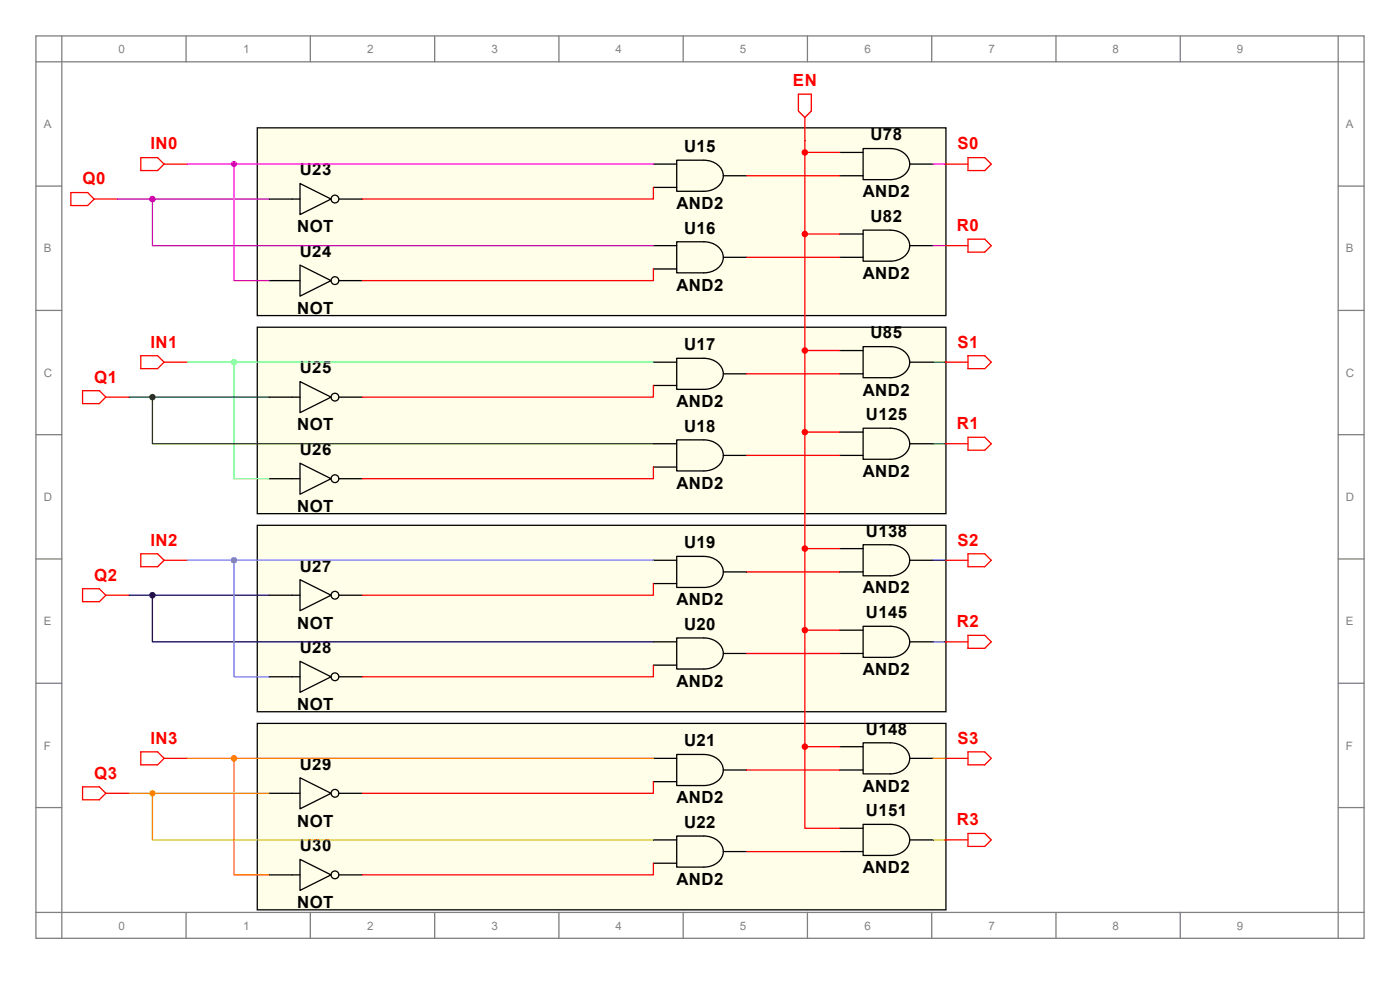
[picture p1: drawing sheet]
<svg xmlns="http://www.w3.org/2000/svg" width="297mm" height="210mm" viewBox="0 0 297 210" stroke-linecap="round" stroke-linejoin="round" font-family="sans-serif">
<g fill="none" stroke="#808080" stroke-width=".27">
<path d="M7.6 7.6h281.8v191.5h-281.8zM7.6 13.1h281.8M13.1 7.6v191.5M39.5 7.6v5.5M65.8 7.6v5.5M92.2 7.6v5.5M118.6 7.6v5.5M144.9 7.6v5.5M171.3 7.6v5.5M197.7 7.6v5.5M224 7.6v5.5M250.4 7.6v5.5"/>
<path d="M283.9 7.6v191.5M7.6 39.5h5.5M283.9 39.5h5.5M7.6 65.8h5.5M283.9 65.8h5.5M7.6 92.2h5.5M283.9 92.2h5.5M7.6 118.6h5.5M283.9 118.6h5.5M7.6 144.9h5.5M283.9 144.9h5.5M7.6 171.3h5.5"/>
<path d="M283.9 171.3h5.5M7.6 193.6h281.8M39.5 193.6v5.5M65.8 193.6v5.5M92.2 193.6v5.5M118.6 193.6v5.5M144.9 193.6v5.5M171.3 193.6v5.5M197.7 193.6v5.5M224 193.6v5.5M250.4 193.6v5.5"/>
</g>
<g fill="#ffffe9" stroke="#000" stroke-width=".27">
<path d="M54.6 111.4h146.1v39.6h-146.1z" fill-rule="evenodd"/>
<path d="M54.6 153.5h146.1v39.5h-146.1z" fill-rule="evenodd"/>
<path d="M54.6 69.4h146.1v39.6h-146.1z" fill-rule="evenodd"/>
<path d="M54.6 27.1h146.1v39.8h-146.1z" fill-rule="evenodd"/>
</g>
<path d="M15 40.9h3.6l1.4 1.3-1.4 1.4h-3.6z" fill="none" stroke="#f00" stroke-width=".27"/>
<path d="M20 42.2h4.9M17.5 82.9h3.6l1.3 1.3-1.3 1.4h-3.6z" fill="none" stroke="#f00" stroke-width=".27"/>
<path d="M22.4 84.2h5M17.5 124.9h3.6l1.3 1.4-1.3 1.3h-3.6z" fill="none" stroke="#f00" stroke-width=".27"/>
<path d="M22.4 126.3h5M17.5 166.9h3.6l1.3 1.4-1.3 1.4h-3.6z" fill="none" stroke="#f00" stroke-width=".27"/>
<path d="M169.4 20h2.7v3.6l-1.3 1.3-1.4-1.3zM22.4 168.3h5" fill="none" stroke="#f00" stroke-width=".27"/>
<path d="M170.8 24.9v5M205.4 33.4h3.5l1.4 1.4-1.4 1.4h-3.5z" fill="none" stroke="#f00" stroke-width=".27"/>
<path d="M200.4 34.8h5M205.4 50.7h3.5l1.4 1.4-1.4 1.4h-3.5z" fill="none" stroke="#f00" stroke-width=".27"/>
<path d="M29.9 33.4h3.5l1.4 1.4-1.4 1.4h-3.5zM200.4 52.1h5" fill="none" stroke="#f00" stroke-width=".27"/>
<path d="M34.8 34.8h5M29.9 75.5h3.5l1.4 1.3-1.4 1.4h-3.5z" fill="none" stroke="#f00" stroke-width=".27"/>
<path d="M34.8 76.8h5M29.9 117.5h3.5l1.4 1.4-1.4 1.3h-3.5z" fill="none" stroke="#f00" stroke-width=".27"/>
<path d="M34.8 118.9h5M29.9 159.5h3.5l1.4 1.4-1.4 1.3h-3.5z" fill="none" stroke="#f00" stroke-width=".27"/>
<path d="M205.4 75.5h3.5l1.4 1.3-1.4 1.4h-3.5zM34.8 160.9h5" fill="none" stroke="#f00" stroke-width=".27"/>
<path d="M200.4 76.8h5M205.4 159.5h3.5l1.4 1.4-1.4 1.3h-3.5z" fill="none" stroke="#f00" stroke-width=".27"/>
<path d="M205.4 117.5h3.5l1.4 1.4-1.4 1.3h-3.5zM200.4 160.9h5" fill="none" stroke="#f00" stroke-width=".27"/>
<path d="M200.4 118.9h5M205.4 134.8h3.5l1.4 1.4-1.4 1.3h-3.5z" fill="none" stroke="#f00" stroke-width=".27"/>
<path d="M205.4 92.8h3.5l1.4 1.3-1.4 1.4h-3.5zM200.4 136.2h5" fill="none" stroke="#f00" stroke-width=".27"/>
<path d="M200.4 94.1h5M205.4 176.8h3.5l1.4 1.4-1.4 1.4h-3.5z" fill="none" stroke="#f00" stroke-width=".27"/>
<g fill="none" stroke="#f00" stroke-width=".27">
<path d="M138.6 39.8v2.4h-61.8M158.4 37.3h19.8M170.8 29.9v128.5M170.8 32.3h7.4M138.6 57.1v2.4h-61.8M158.4 54.6h19.8M170.8 49.6h7.4M158.4 79.3h19.8M170.8 74.4h7.4M138.6 81.8v2.4h-61.8M138.6 99.1v2.4h-61.8M158.4 96.6h19.8"/>
<path d="M170.8 91.7h7.4M170.8 116.4h7.4M138.6 123.8v2.5h-61.8M158.4 121.3h19.8M158.4 138.6h19.8M170.8 133.7h7.4M138.6 141.1v2.5h-61.8M170.8 158.4v17.3h7.4M170.8 158.4h7.4M138.6 165.8v2.5h-61.8M158.4 163.3h19.8M200.4 178.2h5"/>
<path d="M138.6 183.1v2.5h-61.8M158.4 180.6h19.8"/>
</g>
<g fill="none" stroke="#000" stroke-width=".27">
<path d="M63.6 38.9l6.6 3.3-6.6 3.3zM138.6 34.8h5M138.6 39.8h5M143.6 34h5.7a3.8 3.8 0 0 1 4.1 3.3 3.8 3.8 0 0 1-4.1 3.3h-5.7zM153.4 37.3h5M178.2 37.3h4.9M178.2 32.3h4.9M183.1 31.5h5.8a3.8 3.8 0 0 1 4.1 3.3 3.8 3.8 0 0 1-4.1 3.3h-5.8zM193 34.8h4.9M57.1 42.2h6.5M57.1 59.5h6.5M63.6 56.2l6.6 3.3-6.6 3.3z"/>
<path d="M71.9 42.2h4.9M71.9 59.5h4.9M138.6 52.1h5M138.6 57.1h5M143.6 51.3h5.7a3.8 3.8 0 0 1 4.1 3.3 3.8 3.8 0 0 1-4.1 3.3h-5.7zM153.4 54.6h5M178.2 54.6h4.9M178.2 49.6h4.9M183.1 48.8h5.8a3.8 3.8 0 0 1 4.1 3.3 3.8 3.8 0 0 1-4.1 3.3h-5.8zM193 52.1h4.9M138.6 76.8h5M143.6 76h5.7a3.8 3.8 0 0 1 4.1 3.3 3.8 3.8 0 0 1-4.1 3.3h-5.7z"/>
<path d="M153.4 79.3h5M178.2 79.3h4.9M178.2 74.4h4.9M188.9 73.5h-5.8v6.6h5.8a3.8 3.8 0 0 0 4.1-3.3 3.8 3.8 0 0 0-4.1-3.3M193 76.8h4.9M57.1 84.2h6.5M63.6 81l6.6 3.2-6.6 3.3zM63.6 98.3l6.6 3.2-6.6 3.3zM71.9 84.2h4.9M138.6 81.8h5M138.6 94.1h5M138.6 99.1h5"/>
<path d="M143.6 93.3h5.7a3.8 3.8 0 0 1 4.1 3.3 3.8 3.8 0 0 1-4.1 3.3h-5.7zM153.4 96.6h5M178.2 96.6h4.9M178.2 91.7h4.9M183.1 90.8h5.8a3.8 3.8 0 0 1 4.1 3.3 3.8 3.8 0 0 1-4.1 3.3h-5.8zM193 94.1h4.9M57.1 101.5h6.5M71.9 101.5h4.9M138.6 118.9h5M143.6 118h5.7a3.8 3.8 0 0 1 4.1 3.3 3.8 3.8 0 0 1-4.1 3.3h-5.7zM178.2 116.4h4.9M183.1 115.6h5.8a3.8 3.8 0 0 1 4.1 3.3 3.8 3.8 0 0 1-4.1 3.3h-5.8z"/>
<path d="M193 118.9h4.9M57.1 126.3h6.5M63.6 123l6.6 3.3-6.6 3.3zM71.9 126.3h4.9M138.6 123.8h5M138.6 136.2h5M143.6 135.3h5.7a3.8 3.8 0 0 1 4.1 3.3 3.8 3.8 0 0 1-4.1 3.3h-5.7zM153.4 121.3h5M153.4 138.6h5M178.2 121.3h4.9M178.2 138.6h4.9M178.2 133.7h4.9"/>
<path d="M183.1 132.9h5.8a3.8 3.8 0 0 1 4.1 3.3 3.8 3.8 0 0 1-4.1 3.3h-5.8zM193 136.2h4.9M57.1 143.6h6.5M63.6 140.3l6.6 3.3-6.6 3.3zM71.9 143.6h4.9M138.6 141.1h5M178.2 158.4h4.9M183.1 157.6h5.8a3.8 3.8 0 0 1 4.1 3.3 3.8 3.8 0 0 1-4.1 3.3h-5.8zM57.1 168.3h6.5M63.6 165l6.6 3.3-6.6 3.3zM71.9 168.3h4.9M138.6 160.9h5"/>
<path d="M138.6 165.8h5M138.6 178.2h5M143.6 160.1h5.7a3.8 3.8 0 0 1 4.1 3.2 3.8 3.8 0 0 1-4.1 3.3h-5.7zM143.6 177.4h5.7a3.8 3.8 0 0 1 4.1 3.2 3.8 3.8 0 0 1-4.1 3.3h-5.7zM153.4 163.3h5M178.2 163.3h4.9M178.2 175.7h4.9M183.1 174.9h5.8a3.8 3.8 0 0 1 4.1 3.3 3.8 3.8 0 0 1-4.1 3.3h-5.8zM193 160.9h4.9M193 178.2h4.9M57.1 185.6h6.5M63.6 182.3l6.6 3.3-6.6 3.3z"/>
<path d="M71.9 185.6h4.9M138.6 183.1h5M153.4 180.6h5M178.2 180.6h4.9"/>
<circle cx="71.1" cy="42.2" r=".82"/>
<circle cx="71.1" cy="59.5" r=".82"/>
<circle cx="71.1" cy="84.2" r=".82"/>
<circle cx="71.1" cy="101.6" r=".82"/>
<circle cx="71.1" cy="126.3" r=".82"/>
<circle cx="71.1" cy="143.6" r=".82"/>
<circle cx="71.1" cy="168.3" r=".82"/>
<circle cx="71.1" cy="185.6" r=".82"/>
</g>
<circle cx="49.6" cy="76.8" r=".55" fill="#57ff80" stroke="#57ff80" stroke-width=".27"/>
<circle cx="32.3" cy="84.2" r=".55" fill="#008000" stroke="#008000" stroke-width=".27"/>
<path d="M39.8 76.8h98.8M49.6 76.8v24.7h7.5" fill="none" stroke="#57ff80" stroke-width=".27"/>
<path d="M27.4 84.2h29.7M32.3 84.2v9.9h106.3" fill="none" stroke="#008000" stroke-width=".27"/>
<circle cx="32.3" cy="42.2" r=".55" fill="#c000c0" stroke="#c000c0" stroke-width=".27"/>
<path d="M24.9 42.2h32.2M32.3 42.2v9.9h106.3" fill="none" stroke="#c000c0" stroke-width=".27"/>
<circle cx="32.3" cy="126.3" r=".55" fill="#000080" stroke="#000080" stroke-width=".27"/>
<path d="M27.4 126.3h29.7M32.3 126.3v9.9h106.3" fill="none" stroke="#000080" stroke-width=".27"/>
<g fill="#f00" stroke="#f00" stroke-width=".27">
<circle cx="170.7" cy="32.3" r=".55"/>
<circle cx="170.7" cy="49.6" r=".55"/>
<circle cx="170.7" cy="74.4" r=".55"/>
<circle cx="170.7" cy="91.7" r=".55"/>
<circle cx="170.7" cy="116.4" r=".55"/>
<circle cx="170.7" cy="133.7" r=".55"/>
<circle cx="170.7" cy="158.4" r=".55"/>
</g>
<path d="M39.8 34.8h98.8M49.6 34.8v24.7h7.5M197.9 34.8h2.5M197.9 52.1h2.5" fill="none" stroke="#f0f" stroke-width=".27"/>
<path d="M197.9 76.8h2.5M197.9 94.1h2.5" fill="none" stroke="#008027" stroke-width=".27"/>
<path d="M197.9 178.2h2.5M197.9 160.9h2.5" fill="none" stroke="#a3c000" stroke-width=".27"/>
<path d="M197.9 118.9h2.5M197.9 136.2h2.5" fill="none" stroke="#00f" stroke-width=".27"/>
<circle cx="49.6" cy="34.8" r=".55" fill="#f0f" stroke="#f0f" stroke-width=".27"/>
<circle cx="49.6" cy="118.9" r=".55" fill="#5757ff" stroke="#5757ff" stroke-width=".27"/>
<path d="M39.8 118.9h98.8M49.6 118.9v24.7h7.5" fill="none" stroke="#5757ff" stroke-width=".27"/>
<circle cx="49.6" cy="160.9" r=".55" fill="#ff8000" stroke="#ff8000" stroke-width=".27"/>
<path d="M39.8 160.9h98.8M49.6 160.9v24.7h7.5" fill="none" stroke="#ff8000" stroke-width=".27"/>
<circle cx="32.3" cy="168.3" r=".55" fill="#c0c000" stroke="#c0c000" stroke-width=".27"/>
<path d="M27.4 168.3h29.7M32.3 168.3v9.9h106.3" fill="none" stroke="#c0c000" stroke-width=".27"/>
<g font-size="3.6" fill="#f00">
<text x="168.2" y="18.2">EN</text>
<text x="31.9" y="31.7">IN0</text>
<text x="203.1" y="31.7">S0</text>
<text x="17.5" y="39.1">Q0</text>
<text x="203" y="49">R0</text>
<text x="31.9" y="73.7">IN1</text>
<text x="203.1" y="73.7">S1</text>
<text x="20" y="81.2">Q1</text>
<text x="203" y="91">R1</text>
<text x="31.9" y="115.7">IN2</text>
<text x="203.1" y="115.7">S2</text>
<text x="20" y="123.2">Q2</text>
<text x="203" y="133.1">R2</text>
<text x="31.9" y="157.8">IN3</text>
<text x="203.1" y="157.8">S3</text>
<text x="20" y="165.2">Q3</text>
<text x="203" y="175.1">R3</text>
</g>
<g font-size="3.6">
<text x="184.7" y="29.8">U78</text>
<text x="145.1" y="32.3">U15</text>
<text x="63.6" y="37.2">U23</text>
<text x="183" y="41.9">AND2</text>
<text x="143.5" y="44.4">AND2</text>
<text x="184.7" y="47.1">U82</text>
<text x="63.1" y="49.3">NOT</text>
<text x="145.1" y="49.6">U16</text>
<text x="63.6" y="54.5">U24</text>
<text x="183" y="59.2">AND2</text>
<text x="143.5" y="61.6">AND2</text>
<text x="63.1" y="66.6">NOT</text>
<text x="184.7" y="71.8">U85</text>
<text x="145.1" y="74.3">U17</text>
<text x="63.6" y="79.2">U25</text>
<text x="183" y="83.9">AND2</text>
<text x="143.5" y="86.4">AND2</text>
<text x="183.7" y="89.1">U125</text>
<text x="63.1" y="91.3">NOT</text>
<text x="145.1" y="91.6">U18</text>
<text x="63.6" y="96.5">U26</text>
<text x="183" y="101.2">AND2</text>
<text x="143.5" y="103.7">AND2</text>
<text x="63.1" y="108.6">NOT</text>
<text x="183.7" y="113.8">U138</text>
<text x="145.1" y="116.3">U19</text>
<text x="63.6" y="121.2">U27</text>
<text x="183" y="125.9">AND2</text>
<text x="143.5" y="128.4">AND2</text>
<text x="183.7" y="131.1">U145</text>
<text x="63.1" y="133.3">NOT</text>
<text x="145.1" y="133.6">U20</text>
<text x="63.6" y="138.6">U28</text>
<text x="183" y="143.2">AND2</text>
<text x="143.5" y="145.7">AND2</text>
<text x="63.1" y="150.6">NOT</text>
<text x="183.7" y="155.9">U148</text>
<text x="145.1" y="158.3">U21</text>
<text x="63.6" y="163.3">U29</text>
<text x="183" y="167.9">AND2</text>
<text x="143.5" y="170.4">AND2</text>
<text x="183.7" y="173.1">U151</text>
<text x="63.1" y="175.3">NOT</text>
<text x="145.1" y="175.6">U22</text>
<text x="63.6" y="180.6">U30</text>
<text x="183" y="185.3">AND2</text>
<text x="143.5" y="187.7">AND2</text>
<text x="63.1" y="192.7">NOT</text>
</g>
<g font-size="2.5" fill="#808080">
<text x="25.1" y="11.2">0</text>
<text x="51.6" y="11.2">1</text>
<text x="77.9" y="11.2">2</text>
<text x="104.3" y="11.2">3</text>
<text x="130.6" y="11.2">4</text>
<text x="157" y="11.2">5</text>
<text x="183.4" y="11.2">6</text>
<text x="209.7" y="11.2">7</text>
<text x="236.1" y="11.2">8</text>
<text x="262.4" y="11.2">9</text>
<text x="9.3" y="27.2">A</text>
<text x="285.5" y="27.2">A</text>
<text x="9.3" y="53.6">B</text>
<text x="285.5" y="53.6">B</text>
<text x="9.3" y="79.9">C</text>
<text x="285.5" y="79.9">C</text>
<text x="9.3" y="106.3">D</text>
<text x="285.5" y="106.3">D</text>
<text x="9.3" y="132.6">E</text>
<text x="285.5" y="132.6">E</text>
<text x="9.3" y="159">F</text>
<text x="285.5" y="159">F</text>
<text x="25.1" y="197.2">0</text>
<text x="51.6" y="197.2">1</text>
<text x="77.9" y="197.2">2</text>
<text x="104.3" y="197.2">3</text>
<text x="130.6" y="197.2">4</text>
<text x="157" y="197.2">5</text>
<text x="183.4" y="197.2">6</text>
<text x="209.7" y="197.2">7</text>
<text x="236.1" y="197.2">8</text>
<text x="262.4" y="197.2">9</text>
</g>
</svg>
